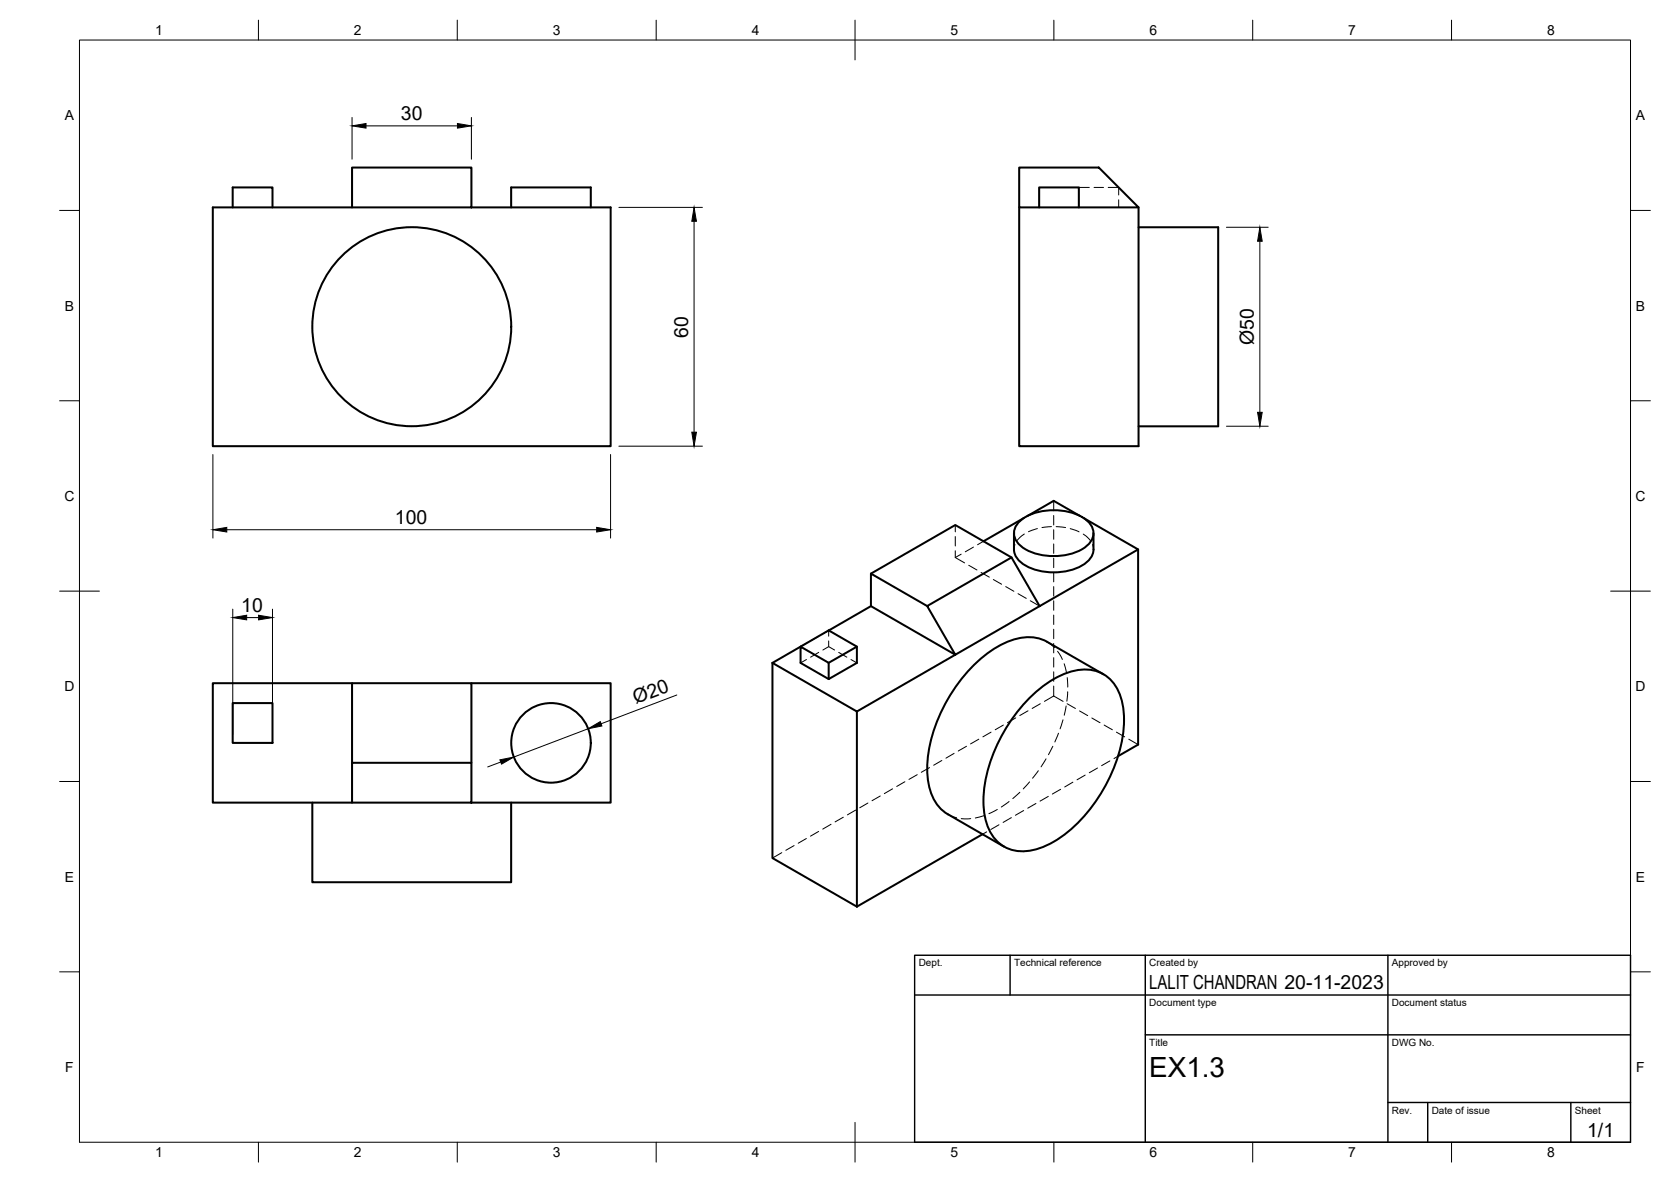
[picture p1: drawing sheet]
<svg xmlns="http://www.w3.org/2000/svg" width="420mm" height="297mm" viewBox="0 0 420 297" stroke-linecap="round" stroke-linejoin="round" font-family="sans-serif">
<!-- layer: Visible -->
<g fill="none" stroke="#000" stroke-width=".51">
<path d="M58.5 52.1v-5h10v5M88.5 42.1h30v10h-30zM88.5 52.1h-35v60h100v-60h-35M128.5 52.1v-5h20v5M256.3 42.1h20l10 10h-30zM256.3 52.1v60h30v-60M261.3 52.1v-5h10v5M286.3 57.1h20v50h-20M255 134v4.1M255 138.1a5.4 5.4 0 0 0 3.8 4.5 15.4 15.4 0 0 0 14.1-1 4.7 4.7 0 0 0 2.1-3.5M256.1 131.3a14 14 0 0 1 12.6-2.7 8.4 8.4 0 0 1 6 4.2 4 4 0 0 1-1.7 4.6 15 15 0 0 1-16.1 0 3.9 3.9 0 0 1-.8-6.1zM257.5 130.2l-10.2 5.8"/>
<path d="M258.3 129.7l6.6-3.8 6.7 3.8M272.5 130.2l13.7 7.9-24.8 14.2M275 134v4.1M286.2 138.1v49l-5.1 2.9M219 152.3l21.2 12.2-24.7 14.3-21.3-12.2M219 152.3l-10.6 6.1M233.1 152.3l21.2-12.2 7.1 12.2-21.2 12.2zM233.1 152.3l-14.1-8.1v8.1M254.3 140.1l-14.1-8.2-21.2 12.3M58.5 176.7h10v10h-10zM88.5 171.7h-35v30h35M118.5 171.7h35v30h-35"/>
<path d="M194.2 166.6l14.2-8.2 7.1 4.1v4.1l-7.1 4.1M194.2 166.6v49l21.3 12.2M201.3 162.5l7.1 4.1v4.1l-7.1-4.1zM215.5 162.5l-7.1 4.1M215.5 178.8v49M259.1 175.2a22.8 22.8 0 0 1 12.4-6.9 9.3 9.3 0 0 1 10.4 7.3 28.5 28.5 0 0 1-2.2 18.2 38.2 38.2 0 0 1-14.8 17.7 12.8 12.8 0 0 1-11.9 1.6 11.3 11.3 0 0 1-5.6-9.9 36.6 36.6 0 0 1 7.8-23.6zM277.4 169.4l-14.1-8.1a11.7 11.7 0 0 0-11 .4 37 37 0 0 0-16.9 20.1 26.1 26.1 0 0 0-1.2 17.7 9.9 9.9 0 0 0 4.1 5.1M88.5 191.7h30v10h-30zM88.5 191.7v-20h30v20M78.5 201.7v20h50v-20M238.3 204.6l14.2 8.2M247.1 209.6l-31.6 18.2"/>
<circle cx="103.5" cy="82.1" r="25"/>
<circle cx="138.5" cy="186.7" r="10"/>
</g>
<!-- layer: Hidden -->
<g fill="none" stroke="#000" stroke-width=".25">
<path d="M271.3 47.1h2.6M275.1 47.1h2.4M278.7 47.1h2.6v1.9M281.3 50.2v1.9M240.2 131.9v1.8M240.2 134.8v2.4M240.2 138.4v1.7M241.7 139.3l-1.5 .8M244.8 137.5l-2.1 1.2M247.3 136l-1.5 .9M255.2 136.8l-.2 1.3M257.6 134.2l-1.8 1.6"/>
<path d="M258.3 129.7l-.8 .5M260.8 132.8l-2.2 .8M264.4 132.3l-2.4 .3M264.9 125.9v2.5M264.9 129.5v2.4M264.9 133.1v2.4M264.9 136.7v2.4M265.6 132.3l2.3 .3M269.1 132.8l2.2 .9M271.6 129.7l.9 .5M272.4 134.2l1.7 1.6M274.7 136.8l.3 1.3"/>
<path d="M205.9 159.9l-2.1 1.2M208.4 158.4v1.5M208.4 158.4l-1.5 .9M240.2 140.1l2.3 1.4M243.6 142.1l2 1.1M246.7 143.9l2.1 1.1M249.8 145.6l2 1.2M252.9 147.4l2 1.2M256 149.2l2 1.2M259.1 151l2.3 1.3M264.9 140.3v2.3M264.9 143.8v2.4"/>
<path d="M264.9 147.4v2.4M264.9 151v2.4M264.9 154.6v2.3M264.9 158.1v2.4M202.8 161.7l-1.5 .8M202.8 165.7l-1.5 .9M205.9 163.9l-2.1 1.2M206.9 163.4l1.5-.9 1.4 .9M208.4 161.1v1.4M210.9 163.9l2 1.2M214 165.7l1.5 .9M258.5 178.6l-2.1 1.2"/>
<path d="M261.6 176.9l-2.1 1.1M263.3 161.3l1.9 1.5M264.9 174.9l-2.3 1.4M264.9 174.9l2.4 1.4M264.9 161.7v2.4M264.9 165.3v2.3M264.9 168.8v2.4M264.9 172.4v2.5M265.9 163.7l1.2 2M267.6 166.8l.6 2.3M268.1 177.4l-.5 2.3M268.3 176.9l2.1 1.1"/>
<path d="M268.4 170.3l.1 2.4M268.5 173.8l-.3 2.4M271.4 178.7l2.1 1.1M224.4 198.2l-2 1.2M227.5 196.5l-2 1.1M230.6 194.7l-2 1.2M233.7 192.9l-2.1 1.2M236.8 191.1l-2 1.2M239.9 189.3l-2.1 1.2M243 187.5l-2.1 1.2M246.1 185.8l-2.1 1.2M249.2 184l-2.1 1.2"/>
<path d="M252.3 182.2l-2.1 1.2M255.4 180.4l-2.1 1.2M256.4 199.1l-1.7 1.6M258.9 196.5l-1.6 1.8M261.1 193.7l-1.5 1.9M263 190.7l-1.2 2M264.7 187.5l-1.1 2.2M266.1 184.3l-.9 2.2M266.7 198.4l-2.1 1.1M267.3 180.9l-.7 2.3M269.8 196.6l-2.1 1.2M272.9 194.8l-2.1 1.2"/>
<path d="M274.5 180.4l2.1 1.2M276 193l-2.1 1.2M277.6 182.2l2.1 1.2M279.1 191.2l-2.1 1.2M280.7 184l2.1 1.2M281.1 190l-1 .6M283.8 185.8l2.4 1.3M196.6 214.3l-2.4 1.3M199.7 212.5l-2.1 1.2M202.8 210.7l-2.1 1.2M205.8 208.9l-2 1.2M209 207.1l-2.1 1.3"/>
<path d="M212 205.4l-2 1.2M215.1 203.6l-2 1.2M218.2 201.8l-2 1.2M221.3 200l-2 1.2M238.3 204.6l2.2 .9M241.7 205.7h2.4M247.5 204.9l-2.3 .7M248.1 209l-1 .6M250.8 203.4l-2.2 1.1M251.2 207.3l-2.1 1.2M253.7 201.4l-1.9 1.4M254.3 205.5l-2.1 1.2"/>
<path d="M257.4 203.7l-2.1 1.2M260.5 201.9l-2.1 1.2M263.6 200.1l-2.1 1.2"/>
</g>
<!-- layer: BORDER -->
<g fill="none" stroke="#000" stroke-width=".25">
<path d="M20 10.1h390v276.9h-390zM65 5.1v5M115 5.1v5M165 5.1v5M215 5.1v10M265 5.1v5M315 5.1v5M365 5.1v5M15 52.9h5M410 52.9h5M15 100.7h5M410 100.7h5"/>
<path d="M15 148.6h10M405 148.6h10M15 196.4h5M410 196.4h5M15 244.2h5M410 244.2h5M65 287v5M115 287v5M165 287v5M215 282.1v9.9M265 287v5M315 287v5"/>
<path d="M365 287v5"/>
</g>
<!-- layer: TITLEBLOCK -->
<path d="M230 240.1h180v46.9h-180zM230 250h180M254 240.1v9.9M288 240.1v46.9M349 240.1v46.9M288 260.1h122M349 277.1h61M359 277.1v9.9M395 277.1v9.9" fill="none" stroke="#000" stroke-width=".36"/>
<!-- layer: FD_Dimensions -->
<g fill="none" stroke="#000" stroke-width=".25">
<path d="M88.5 29.5v10.5M92 31.6h23M118.5 29.5v10.5M155.6 52.1h21M174.5 55.6v53M308.4 57.1h10.5M316.8 60.6v43M53.5 114.2v21M153.5 114.2v21M155.6 112.1h21M308.4 107.1h10.5M57 133.1h93"/>
<path d="M58.5 153.1v31.5M62 155.2h3M68.5 153.1v31.5M170.2 174.7l-19.1 7.2M125.9 191.5l-3.3 1.2M147.9 183.1l-18.7 7.2"/>
</g>
<path d="M88.5 31.6l3.5-.6v1.2zM115 31l3.5 .6-3.5 .6zM174.5 52.1l.6 3.5h-1.2zM316.8 57.1l.6 3.5h-1.2zM173.9 108.6h1.2l-.6 3.5zM316.2 103.6h1.2l-.6 3.5zM53.5 133.1l3.5-.6v1.2zM150 132.5l3.5 .6-3.5 .6zM58.5 155.2l3.5-.6v1.2zM65 154.6l3.5 .6-3.5 .6zM125.7 191l3.5-.7-3.1 1.7zM147.9 183.1l3-1.8 .4 1.1z" fill="#000" stroke="#000" stroke-width=".25"/>
<text font-size="7" x="289" y="270.6">EX1.3</text>
<g font-size="4.9">
<text x="100.8" y="30.1">30</text>
<text x="173.1" y="84.8" transform="rotate(-90 173.1 84.8)">60</text>
<text x="315.2" y="86.7" transform="rotate(-90 315.2 86.7)">Ø50</text>
<text x="99.3" y="131.7">100</text>
<text x="60.7" y="153.7">10</text>
<text x="159.9" y="176.9" transform="rotate(-21 159.9 176.9)">Ø20</text>
<text x="289" y="248.5">LALIT CHANDRAN 20-11-2023</text>
<text x="399.1" y="285.7">1/1</text>
</g>
<g font-size="3.5">
<text x="39" y="8.8">1</text>
<text x="89" y="8.8">2</text>
<text x="139" y="8.8">3</text>
<text x="189" y="8.8">4</text>
<text x="239" y="8.8">5</text>
<text x="289" y="8.8">6</text>
<text x="339" y="8.8">7</text>
<text x="389" y="8.8">8</text>
<text x="16.3" y="30.2">A</text>
<text x="411.3" y="30.2">A</text>
<text x="16.3" y="78">B</text>
<text x="411.3" y="78">B</text>
<text x="16.2" y="125.9">C</text>
<text x="411.2" y="125.9">C</text>
<text x="16.2" y="173.7">D</text>
<text x="411.2" y="173.7">D</text>
<text x="16.3" y="221.6">E</text>
<text x="411.3" y="221.6">E</text>
<text x="16.4" y="269.4">F</text>
<text x="411.4" y="269.4">F</text>
<text x="39" y="290.8">1</text>
<text x="89" y="290.8">2</text>
<text x="139" y="290.8">3</text>
<text x="189" y="290.8">4</text>
<text x="239" y="290.8">5</text>
<text x="289" y="290.8">6</text>
<text x="339" y="290.8">7</text>
<text x="389" y="290.8">8</text>
</g>
<g font-size="2.5">
<text x="231" y="242.9">Dept.</text>
<text x="255" y="242.9">Technical reference</text>
<text x="289" y="242.9">Created by</text>
<text x="350" y="242.9">Approved by</text>
<text x="289" y="252.8">Document type</text>
<text x="350" y="252.8">Document status</text>
<text x="289" y="262.9">Title</text>
<text x="350" y="262.9">DWG No.</text>
<text x="350" y="279.9">Rev.</text>
<text x="360" y="279.9">Date of issue</text>
<text x="396" y="279.9">Sheet</text>
</g>
</svg>
